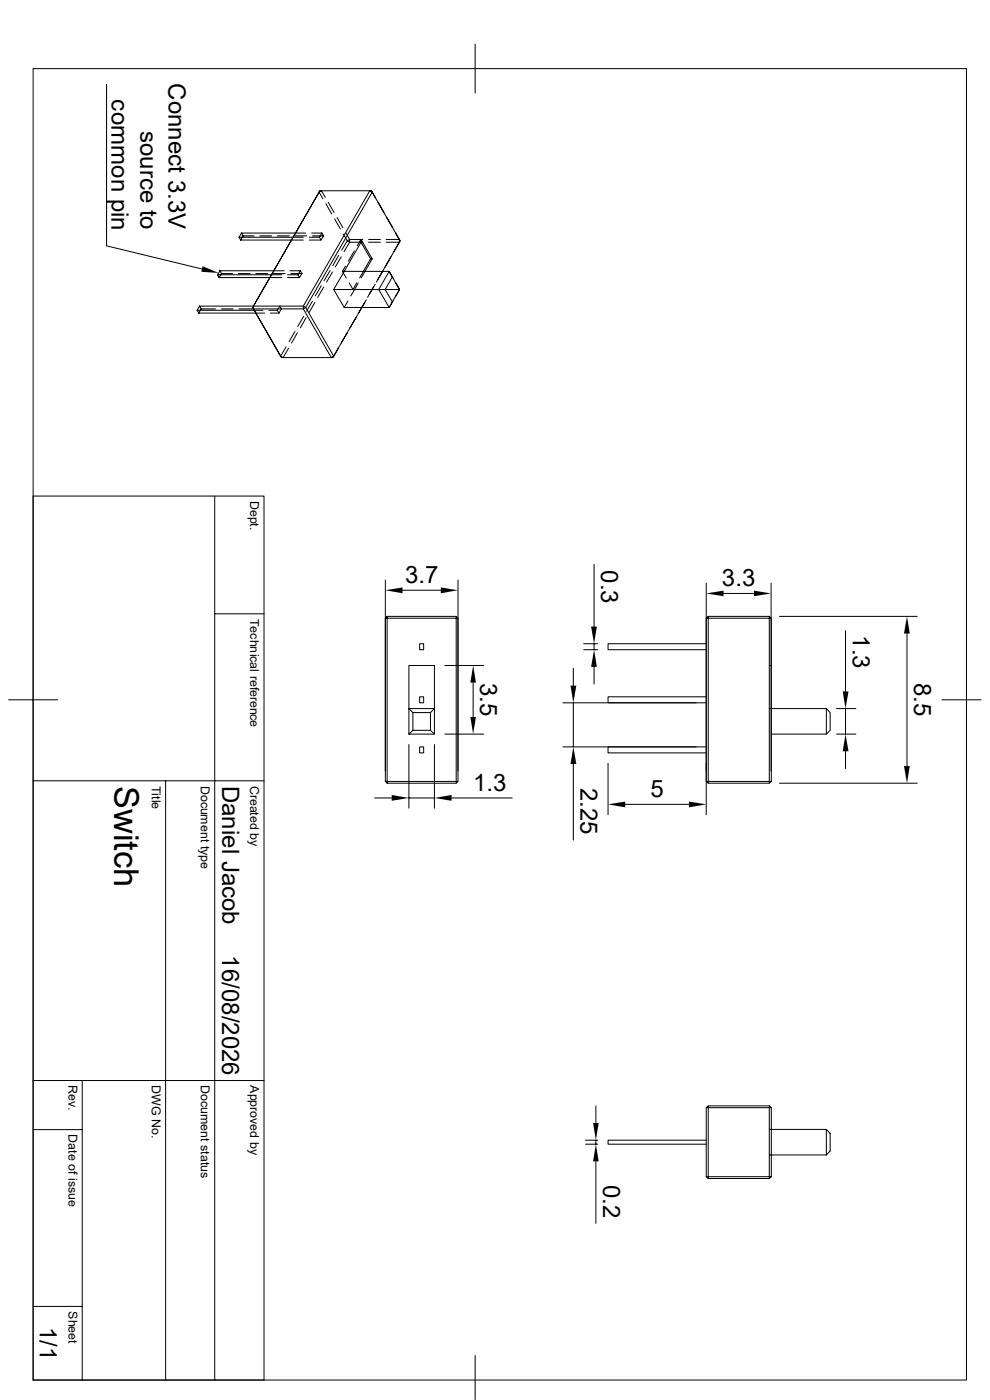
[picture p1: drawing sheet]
<svg xmlns="http://www.w3.org/2000/svg" width="210mm" height="297mm" viewBox="0 0 210 297" stroke-linecap="round" stroke-linejoin="round" font-family="sans-serif">
<g fill="none" stroke="#000" stroke-width=".21">
<path d="M7 14.6h198v278.2h-198zM22.6 17.9v34.3l20.2 4.9M100.8 9.4v10.4M46.1 58.3h13.7M46.1 58.3l.4 .6M46.5 58.9h13.3M46.7 57.4l.3 .6M46.7 57.4h13.6M46.7 57.4l-.6 .9M47 58l-.5 .9M47 58h2.3M50.5 58h2.5"/>
<path d="M50.7 50.3h13.6M50.7 50.3l.4 .6M51.1 50.9h13.2M51.2 49.4l.4 .6M51.2 49.4h13.7M51.2 49.4l-.5 .9M51.6 50l-.5 .9M51.6 50h2.3M54.3 58h2.5M55.1 50h2.5M58 58h2.5M58.8 50h2.5"/>
<path d="M61 58.3h2.2M61.5 57.4h2.2M61.7 58h2.4M62.6 50h2.5M63.2 58.3l.3 .6M63.7 57.4l.4 .6M63.7 57.4l-.5 .9M64.1 58l-.6 .9h-2.5M65.6 50.3h2.2M66.1 49.4h2.2M66.3 50h2.3M67.7 40.8l.5-.3 .8 1.4"/>
<path d="M67.7 40.8l.8 1.4M67.8 50.3l.3 .6M67.9 40.5l-14.3 24.7 5.9 10.4M67.9 40.5l-.2 .3M67.9 40.5h10.5l-14.1 24.4h-22M68.3 49.4l.3 .6M68.3 49.4l-.5 .9M68.6 50l-.5 .9h-2.5M69.1 43.2l1.3 2.2M69.6 42.9l1.3 2.2M70 57.4l-1.3 2.2M70.5 57.7l-1.2 2.2"/>
<path d="M71 46.4l1.2 2.2M71.5 46.1l1.2 2.2M71.8 54.2l-1.2 2.1M72.4 54.5l-1.3 2.1M72.9 49.7l.8 1.4-1.2 2M73.3 56.5l-.7 1.1M73.4 49.4l.8 1.4h2.8M73.4 59l-.8-1.4h10l.8 1.4M73.7 51.1l.5-.3v.6zM75.1 53.3l-1.2 2.1M76.4 51.1l-.6 1.1M76.6 59l2.4-4.1-2.2-3.8-6 10.3 2.2 3.8"/>
<path d="M76.8 51.1h-.4l2.2 3.8h.4M77 51.4h-2.8l-1.2 2M78.2 51.4h2.5M78.2 50.8h2.5M78.4 40.5h.4l.2 .3zM78.6 54.9l-2.3 4.1M78.8 40.5l6.1 10.6-4.7 8.2M79 40.8l-14.1 24.4 5.9 10.4 6-10.4M80.2 42.9l1.2 2.2M81.1 57.7l-1.3 2.2M81.9 51.4h2.8M81.9 50.8h2.8"/>
<path d="M82 46.1l1.3 2.2M82.9 54.5l-1.2 2.1M83.2 58.8l1.6 2.6M84.7 50.8l.2 .3-.2 .3zM41.8 65.8h14M41.8 65.8l.4 .6M42.2 66.4h13.9M42.3 64.9l.4 .6M42.3 64.9l-.5 .9M42.7 65.5l-.5 .9M42.7 65.5h3M47 65.5h2.4"/>
<path d="M50.7 65.5h13.6l6 10.4h-10.6M53.8 64.9v.6l-.2-.3zM53.8 65.5l5.9 10.4M57 65.8h1.8M58.8 65.8l.6-.9 .3 .6-.5 .9h-1.8M58.8 65.8l.4 .6M59.5 75.6l.2 .3M60.7 73.6l-1.2 2M61.2 73.9l-1.1 2-.6-.3M62.6 70.3l-1.3 2.2M63.1 70.6l-1.3 2.2M64.3 64.9l.6 .3-.6 .3z"/>
<path d="M64.4 67.1l-1.2 2.2M64.9 67.4l-1.2 2.2M66.3 63.9l-1.3 2.1M66.8 64.2l-1.3 2.1M68.2 60.6l-1.3 2.2M68.7 60.9l-1.3 2.2M70.3 75.9l.5-.3-.2 .3zM70.8 61.4h9.5l2.3-3.8 .6 1.2-1.5 2.6h3.1M71.8 73.9l-1.2 2M73 65.2h9.6M73.7 70.6l-1.3 2.2M73.8 63.9l-.8 1.3"/>
<path d="M74.1 60l.8 1.4 .7-1.4M75.5 67.4l-1.2 2.2M76 60l-1.6 2.8M77.7 63.6l-1.6 2.7M79.2 60.9l-1.2 2.2M79.6 60.3l-1.3 2.2M83.2 64.1l-1.5-2.7h-1.4l2.3 3.8M83.4 63.9l-.8 1.3M84 60l.8 1.4M84.8 61.4l-2.2 3.8M84.8 61.4l-.8 1.4M7 105.2h49v187.6h-49"/>
<path d="M45.6 105.2v187.6M126 119.7v13.2M45.6 130.2h10.4M81.7 123.1v42.7M82.1 130.8v.3h14.7v34.7h-14.7v.4l-.4-.4h.4v-34.7h-.4zM82.1 130.8h14.7M85.4 125.2h8.1M89 136.6h.9v1.2h-.9zM96.8 130.8l.4 .3h-.4zM97.2 123.1v42.7M123.8 136.6h3M123.8 137.8h3"/>
<path d="M126 136.6v1.2M149.8 136.6h-20.8v1.2h20.8M149.8 131.1l.4-.3v.3h13v34.7h-13v-34.7zM149.8 123.7v49.1M150.2 130.8h13M153.5 125.9h6.4M163.2 130.8l.4 .3h-.4zM163.6 123.7v39.9M163.6 131.1v34.7M165.4 130.8h29.2M179.4 133.8v12.9M192.4 134.4v28.1"/>
<path d="M1.8 148.5h10.4M86.7 141.2h5.5v9.1h-5.5zM86.7 157.9v13.6M87.6 154.9v-3.7l-.9-.9v5.4M87.6 151.2h3.7M89 158.5h.9v1.2h-.9zM89 147.8h.9v1.3h-.9zM91.3 151.2l.9-.9v5.4l-.9-.8zM91.3 154.9h-3.7l-.9 .8h5.5M92.2 157.9v13.6M94.4 155.7h8.2M94.4 141.2h8.2"/>
<path d="M100.4 144.8v7.3M119.4 149.1h28.3M119.4 158.5h28.3M121.6 141.8v3.7M121.6 149.1v9.4M126 141.5v3.6M149.8 158.5h-20.8v1.2h20.8M149.8 147.8h-20.8v1.3h20.8M163.2 150.3h12.1M163.2 141.2h.4M163.6 155.7h11.7M175.3 150.3l.8 .9v3.7l-.8 .8z"/>
<path d="M177.5 150.3h4.1M177.5 155.7h4.1M179.4 150.3v5.4M179.4 159.4v3.7M199.8 148.5h8.3M7 165.7h49M35.1 165.7v127.1M79.5 169.3h3.6M82.1 166.2h14.7M86.7 169.3h5.5M95.8 169.3h12.9M96.8 165.8h.4l-.4 .4z"/>
<path d="M121.6 162.1v16.1M129 161.9v10.9M132.6 170.6h13.6M149.8 165.8h.4v.4zM150.2 166.2h13M163.2 165.8h.4l-.4 .4zM165.4 166.2h29.2M7 239.6h10.4M7 229.2h49M17.4 229.2v63.6M126.4 234.6v3.7M149.8 235l.4-.4v.4z"/>
<path d="M149.8 235v14.6M150.2 235h13v14.6h-13zM150.2 234.6h13M163.2 239.6h12.1M163.2 234.6l.4 .4h-.4zM163.6 235v14.6M175.3 239.6l.8 .9v3.7l-.8 .8zM124.2 241.9h2.6M124.2 242.7h2.6M126.4 241.9v.8M126.4 246.4v13.1M149.8 249.6h.4v.4z"/>
<path d="M149.8 241.9h-20.8v.8h20.8M150.2 250h13M163.2 245h12.1M163.2 249.6h.4l-.4 .4zM7 277.2h10.4M100.8 287.6v9.3"/>
</g>
<g fill="#000">
<path d="M43 56.5l3.4 1.4-3.7-.2zM81.7 125.2l3.7-.6v1.3zM93.5 124.6l3.7 .6-3.7 .7zM125.4 132.9h1.2l-.6 3.7zM149.8 125.9l3.7-.6v1.2zM159.9 125.3l3.7 .6-3.7 .6zM192.4 130.8l.6 3.6h-1.2zM100.4 141.2l.6 3.6h-1.2zM99.8 152.1h1.2l-.6 3.6zM121 145.5h1.3l-.7 3.6zM126 137.8l.6 3.7h-1.2zM179.4 155.7l.6 3.7h-1.2z"/>
<path d="M178.8 146.7h1.2l-.6 3.6zM83.1 168.7l3.6 .6-3.6 .6zM92.2 169.3l3.6-.6v1.2zM121.6 158.5l.7 3.6h-1.3zM129 170.6l3.6-.5v1.2zM146.2 170.1l3.6 .5-3.6 .7zM191.8 162.5h1.2l-.6 3.7zM125.8 238.3h1.2l-.6 3.6zM126.4 242.7l.6 3.7h-1.2z"/>
</g>
<text font-size="7.3" x="24.2" y="166.7" transform="rotate(90 24.2 166.7)">Switch</text>
<g font-size="5.1">
<text x="35.8" y="17.7" transform="rotate(90 35.8 17.7)">Connect 3.3V</text>
<text x="23.6" y="21.1" transform="rotate(90 23.6 21.1)">common pin</text>
<text x="29.7" y="27.7" transform="rotate(90 29.7 27.7)">source to</text>
<text x="85.9" y="123.7">3.7</text>
<text x="127.6" y="121" transform="rotate(90 127.6 121)">0.3</text>
<text x="153.2" y="124.4">3.3</text>
<text x="180.9" y="134.7" transform="rotate(90 180.9 134.7)">1.3</text>
<text x="101.9" y="144.9" transform="rotate(90 101.9 144.9)">3.5</text>
<text x="193.9" y="144.9" transform="rotate(90 193.9 144.9)">8.5</text>
<text x="47.1" y="166.7" transform="rotate(90 47.1 166.7)">Daniel Jacob</text>
<text x="100.4" y="167.8">1.3</text>
<text x="123.1" y="167.1" transform="rotate(90 123.1 167.1)">2.25</text>
<text x="138" y="169.1">5</text>
<text x="47.1" y="202.7" transform="rotate(90 47.1 202.7)">16/08/2026</text>
<text x="127.9" y="251.3" transform="rotate(90 127.9 251.3)">0.2</text>
<text x="8.4" y="281.4" transform="rotate(90 8.4 281.4)">1/1</text>
</g>
<g font-size="2.6">
<text x="53.1" y="106.3" transform="rotate(90 53.1 106.3)">Dept.</text>
<text x="53.1" y="131.3" transform="rotate(90 53.1 131.3)">Technical reference</text>
<text x="32.2" y="166.7" transform="rotate(90 32.2 166.7)">Title</text>
<text x="42.6" y="166.7" transform="rotate(90 42.6 166.7)">Document type</text>
<text x="53.1" y="166.7" transform="rotate(90 53.1 166.7)">Created by</text>
<text x="14.5" y="230.2" transform="rotate(90 14.5 230.2)">Rev.</text>
<text x="32.2" y="230.2" transform="rotate(90 32.2 230.2)">DWG No.</text>
<text x="42.6" y="230.2" transform="rotate(90 42.6 230.2)">Document status</text>
<text x="53.1" y="230.2" transform="rotate(90 53.1 230.2)">Approved by</text>
<text x="14.5" y="240.7" transform="rotate(90 14.5 240.7)">Date of issue</text>
<text x="14.5" y="278.2" transform="rotate(90 14.5 278.2)">Sheet</text>
</g>
</svg>
